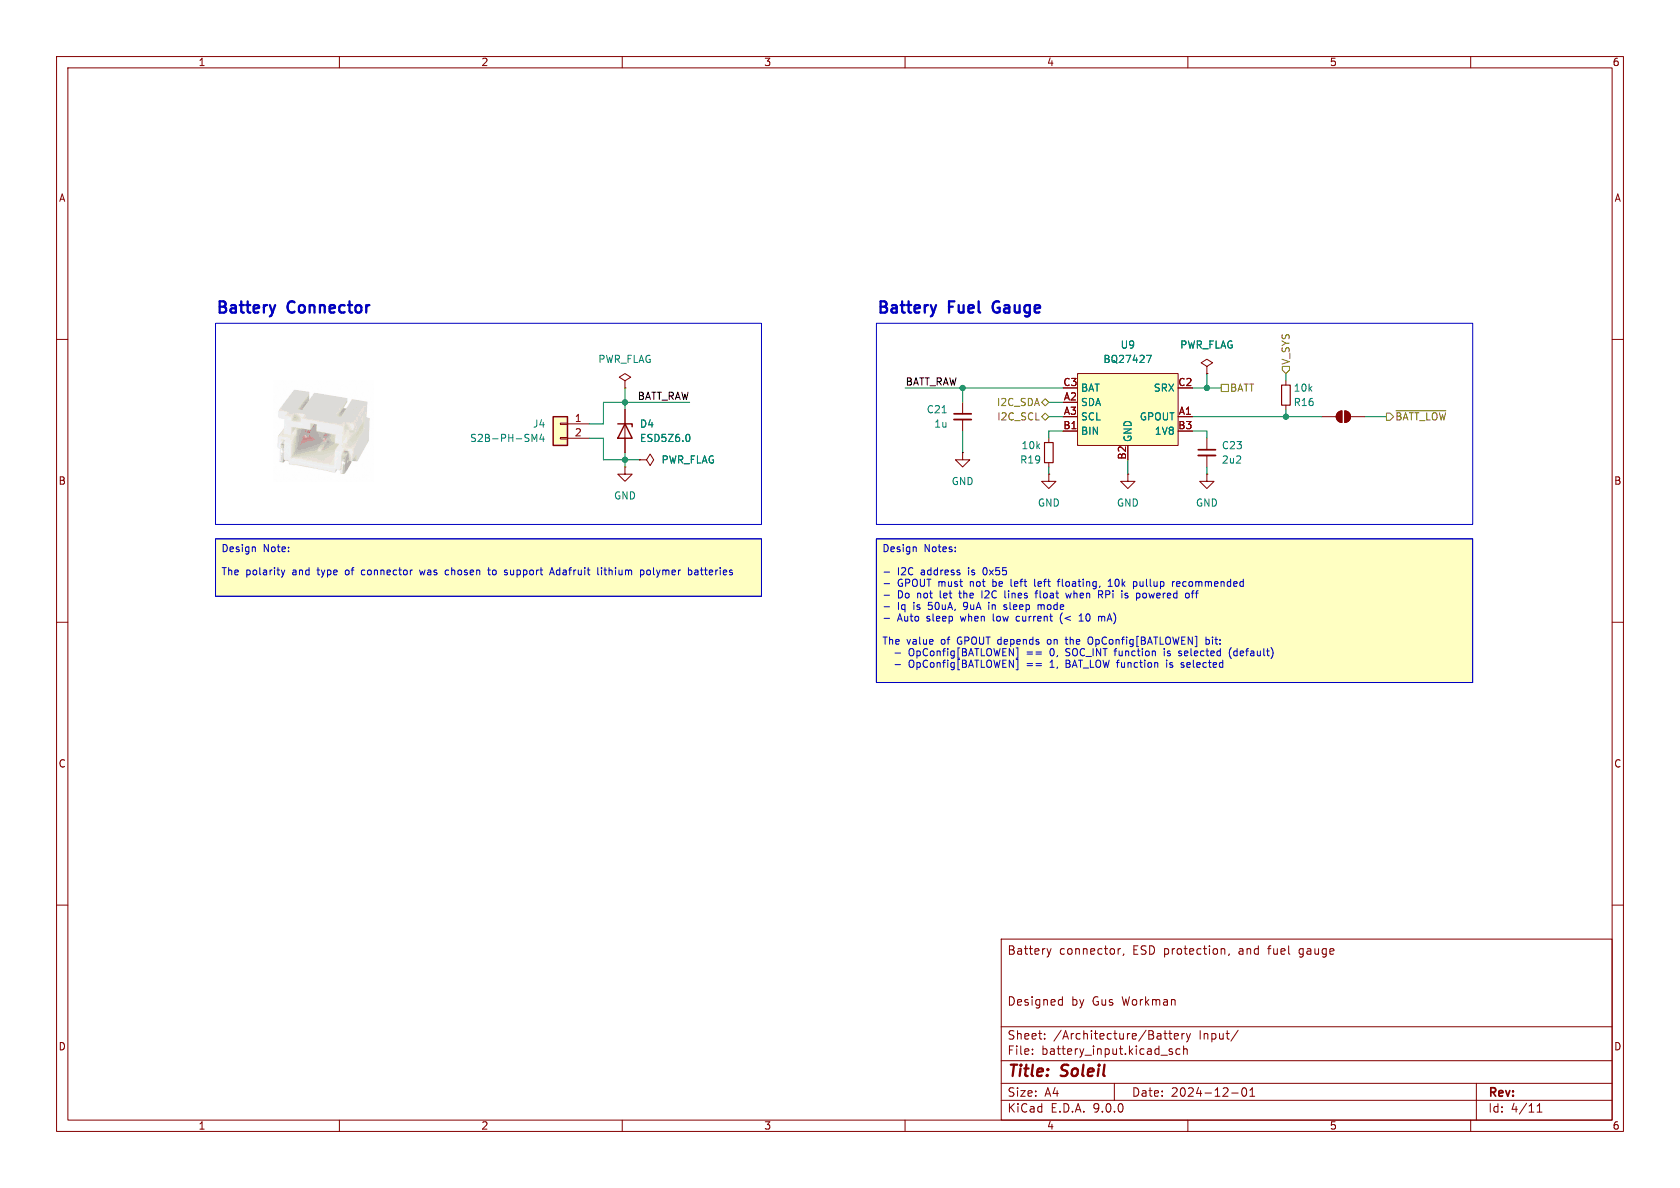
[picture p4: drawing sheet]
(kicad_sch
 (version 20250114)
 (generator "eeschema")
 (generator_version "9.0")
 (paper "A4")
 (title_block
  (title "${PROJECT_NAME}")
  (date "2024-12-01")
  (comment 1 "Designed by Gus Workman")
  (comment 4 "Battery connector, ESD protection, and fuel gauge"))
 (lib_symbols
  (symbol "Connector_Generic:Conn_01x02"
   (pin_names
    (offset 1.016) (hide yes)) (exclude_from_sim no) (in_bom yes) (on_board yes)
   (property "Reference" "J" (at 0 2.54 0) (effects (font (size 1.27 1.27))))
   (property "Value" "Conn_01x02" (at 0 -5.08 0) (effects (font (size 1.27 1.27))))
   (property "Footprint" "" (at 0 0 0) (effects (font (size 1.27 1.27)) (hide yes)))
   (property "Datasheet" "~" (at 0 0 0) (effects (font (size 1.27 1.27)) (hide yes)))
   (property "Description" "Generic connector, single row, 01x02, script generated (kicad-library-utils/schlib/autogen/connector/)" (at 0 0 0) (effects (font (size 1.27 1.27)) (hide yes)))
   (symbol "Conn_01x02_1_1"
    (rectangle (start -1.27 1.27) (end 1.27 -3.81) (stroke (width 0.254) (type default)) (fill (type background)))
    (rectangle (start -1.27 0.127) (end 0 -0.127) (stroke (width 0.1524) (type default)) (fill (type none)))
    (rectangle (start -1.27 -2.413) (end 0 -2.667) (stroke (width 0.1524) (type default)) (fill (type none)))
    (pin passive line (at -5.08 0 0) (length 3.81) (name "Pin_1" (effects (font (size 1.27 1.27)))) (number "1" (effects (font (size 1.27 1.27)))))
    (pin passive line (at -5.08 -2.54 0) (length 3.81) (name "Pin_2" (effects (font (size 1.27 1.27)))) (number "2" (effects (font (size 1.27 1.27))))))
   (embedded_fonts no))
  (symbol "Device:C_Small"
   (pin_numbers (hide yes))
   (pin_names
    (offset 0.254) (hide yes)) (exclude_from_sim no) (in_bom yes) (on_board yes)
   (property "Reference" "C" (at 0.254 1.778 0) (effects (font (size 1.27 1.27)) (justify left)))
   (property "Value" "C_Small" (at 0.254 -2.032 0) (effects (font (size 1.27 1.27)) (justify left)))
   (property "Footprint" "" (at 0 0 0) (effects (font (size 1.27 1.27)) (hide yes)))
   (property "Datasheet" "~" (at 0 0 0) (effects (font (size 1.27 1.27)) (hide yes)))
   (property "Description" "Unpolarized capacitor, small symbol" (at 0 0 0) (effects (font (size 1.27 1.27)) (hide yes)))
   (symbol "C_Small_0_1"
    (polyline (pts (xy -1.524 0.508) (xy 1.524 0.508)) (stroke (width 0.3048) (type default)) (fill (type none)))
    (polyline (pts (xy -1.524 -0.508) (xy 1.524 -0.508)) (stroke (width 0.3302) (type default)) (fill (type none))))
   (symbol "C_Small_1_1"
    (pin passive line (at 0 2.54 270) (length 2.032) (name "~" (effects (font (size 1.27 1.27)))) (number "1" (effects (font (size 1.27 1.27)))))
    (pin passive line (at 0 -2.54 90) (length 2.032) (name "~" (effects (font (size 1.27 1.27)))) (number "2" (effects (font (size 1.27 1.27))))))
   (embedded_fonts no))
  (symbol "Device:R_Small"
   (pin_numbers (hide yes))
   (pin_names
    (offset 0.254) (hide yes)) (exclude_from_sim no) (in_bom yes) (on_board yes)
   (property "Reference" "R" (at 0.762 0.508 0) (effects (font (size 1.27 1.27)) (justify left)))
   (property "Value" "R_Small" (at 0.762 -1.016 0) (effects (font (size 1.27 1.27)) (justify left)))
   (property "Footprint" "" (at 0 0 0) (effects (font (size 1.27 1.27)) (hide yes)))
   (property "Datasheet" "~" (at 0 0 0) (effects (font (size 1.27 1.27)) (hide yes)))
   (property "Description" "Resistor, small symbol" (at 0 0 0) (effects (font (size 1.27 1.27)) (hide yes)))
   (symbol "R_Small_0_1"
    (rectangle (start -0.762 1.778) (end 0.762 -1.778) (stroke (width 0.2032) (type default)) (fill (type none))))
   (symbol "R_Small_1_1"
    (pin passive line (at 0 2.54 270) (length 0.762) (name "~" (effects (font (size 1.27 1.27)))) (number "1" (effects (font (size 1.27 1.27)))))
    (pin passive line (at 0 -2.54 90) (length 0.762) (name "~" (effects (font (size 1.27 1.27)))) (number "2" (effects (font (size 1.27 1.27))))))
   (embedded_fonts no))
  (symbol "Diode:ESD5Zxx"
   (pin_numbers (hide yes))
   (pin_names (hide yes)) (exclude_from_sim no) (in_bom yes) (on_board yes)
   (property "Reference" "D" (at 0 2.54 0) (effects (font (size 1.27 1.27))))
   (property "Value" "ESD5Zxx" (at 0 -2.54 0) (effects (font (size 1.27 1.27))))
   (property "Footprint" "Diode_SMD:D_SOD-523" (at 0 -4.445 0) (effects (font (size 1.27 1.27)) (hide yes)))
   (property "Datasheet" "https://www.onsemi.com/pdf/datasheet/esd5z2.5t1-d.pdf" (at 0 0 0) (effects (font (size 1.27 1.27)) (hide yes)))
   (property "Description" "ESD Protection Diode, SOD-523" (at 0 0 0) (effects (font (size 1.27 1.27)) (hide yes)))
   (symbol "ESD5Zxx_0_1"
    (polyline (pts (xy -1.27 -1.27) (xy -1.27 1.27) (xy -0.762 1.27)) (stroke (width 0.254) (type default)) (fill (type none)))
    (polyline (pts (xy 1.27 0) (xy -1.27 0)) (stroke (width 0) (type default)) (fill (type none)))
    (polyline (pts (xy 1.27 -1.27) (xy 1.27 1.27) (xy -1.27 0) (xy 1.27 -1.27)) (stroke (width 0.254) (type default)) (fill (type none))))
   (symbol "ESD5Zxx_1_1"
    (pin passive line (at -3.81 0 0) (length 2.54) (name "K" (effects (font (size 1.27 1.27)))) (number "1" (effects (font (size 1.27 1.27)))))
    (pin passive line (at 3.81 0 180) (length 2.54) (name "A" (effects (font (size 1.27 1.27)))) (number "2" (effects (font (size 1.27 1.27))))))
   (embedded_fonts no))
  (symbol "Jumper:SolderJumper_2_Open"
   (pin_numbers (hide yes))
   (pin_names
    (offset 0) (hide yes)) (exclude_from_sim yes) (in_bom no) (on_board yes)
   (property "Reference" "JP" (at 0 2.032 0) (effects (font (size 1.27 1.27))))
   (property "Value" "SolderJumper_2_Open" (at 0 -2.54 0) (effects (font (size 1.27 1.27))))
   (property "Footprint" "" (at 0 0 0) (effects (font (size 1.27 1.27)) (hide yes)))
   (property "Datasheet" "~" (at 0 0 0) (effects (font (size 1.27 1.27)) (hide yes)))
   (property "Description" "Solder Jumper, 2-pole, open" (at 0 0 0) (effects (font (size 1.27 1.27)) (hide yes)))
   (symbol "SolderJumper_2_Open_0_1"
    (polyline (pts (xy -0.254 1.016) (xy -0.254 -1.016)) (stroke (width 0) (type default)) (fill (type none)))
    (arc (start -0.254 -1.016) (mid -1.2656 0) (end -0.254 1.016) (stroke (width 0) (type default)) (fill (type none)))
    (arc (start -0.254 -1.016) (mid -1.2656 0) (end -0.254 1.016) (stroke (width 0) (type default)) (fill (type outline)))
    (arc (start 0.254 1.016) (mid 1.2656 0) (end 0.254 -1.016) (stroke (width 0) (type default)) (fill (type none)))
    (arc (start 0.254 1.016) (mid 1.2656 0) (end 0.254 -1.016) (stroke (width 0) (type default)) (fill (type outline)))
    (polyline (pts (xy 0.254 1.016) (xy 0.254 -1.016)) (stroke (width 0) (type default)) (fill (type none))))
   (symbol "SolderJumper_2_Open_1_1"
    (pin passive line (at -3.81 0 0) (length 2.54) (name "A" (effects (font (size 1.27 1.27)))) (number "1" (effects (font (size 1.27 1.27)))))
    (pin passive line (at 3.81 0 180) (length 2.54) (name "B" (effects (font (size 1.27 1.27)))) (number "2" (effects (font (size 1.27 1.27))))))
   (embedded_fonts no))
  (symbol "gworkman_power:BQ27427" (exclude_from_sim no) (in_bom yes) (on_board yes)
   (property "Reference" "U" (at 0 10.16 0) (effects (font (size 1.27 1.27))))
   (property "Value" "BQ27427" (at 0 7.62 0) (effects (font (size 1.27 1.27))))
   (property "Footprint" "Package_BGA:Texas_DSBGA-9_1.62mmx1.58mm_Layout3x3_P0.5mm" (at 0 0 0) (effects (font (size 1.27 1.27)) (hide yes)))
   (property "Datasheet" "https://www.ti.com/lit/ds/symlink/bq27426.pdf" (at 0 0 0) (effects (font (size 1.27 1.27)) (hide yes)))
   (property "Description" "Single cell li-ion/li-poly battery fuel gauge with internal sense resistor" (at 0 0 0) (effects (font (size 1.27 1.27)) (hide yes)))
   (symbol "BQ27427_0_0"
    (pin power_in line (at -11.43 3.81 0) (length 2.54) (name "BAT" (effects (font (size 1.27 1.27)))) (number "C3" (effects (font (size 1.27 1.27)))))
    (pin bidirectional line (at -11.43 1.27 0) (length 2.54) (name "SDA" (effects (font (size 1.27 1.27)))) (number "A2" (effects (font (size 1.27 1.27)))))
    (pin bidirectional line (at -11.43 -1.27 0) (length 2.54) (name "SCL" (effects (font (size 1.27 1.27)))) (number "A3" (effects (font (size 1.27 1.27)))))
    (pin input line (at -11.43 -3.81 0) (length 2.54) (name "BIN" (effects (font (size 1.27 1.27)))) (number "B1" (effects (font (size 1.27 1.27)))))
    (pin power_in line (at 0 -8.89 90) (length 2.54) (name "GND" (effects (font (size 1.27 1.27)))) (number "B2" (effects (font (size 1.27 1.27)))))
    (pin input line (at 11.43 3.81 180) (length 2.54) (name "SRX" (effects (font (size 1.27 1.27)))) (number "C2" (effects (font (size 1.27 1.27)))))
    (pin open_collector line (at 11.43 -1.27 180) (length 2.54) (name "GPOUT" (effects (font (size 1.27 1.27)))) (number "A1" (effects (font (size 1.27 1.27))))))
   (symbol "BQ27427_1_0"
    (pin passive line (at 0 -8.89 270) (length 2.54) (hide yes) (name "GND" (effects (font (size 1.27 1.27)))) (number "C1" (effects (font (size 1.27 1.27)))))
    (pin output line (at 11.43 -3.81 180) (length 2.54) (name "1V8" (effects (font (size 1.27 1.27)))) (number "B3" (effects (font (size 1.27 1.27))))))
   (symbol "BQ27427_1_1"
    (rectangle (start -8.89 6.35) (end 8.89 -6.35) (stroke (width 0) (type default)) (fill (type background))))
   (embedded_fonts no))
  (symbol "power:GND"
   (power)
   (pin_numbers (hide yes))
   (pin_names
    (offset 0) (hide yes)) (exclude_from_sim no) (in_bom yes) (on_board yes)
   (property "Reference" "#PWR" (at 0 -6.35 0) (effects (font (size 1.27 1.27)) (hide yes)))
   (property "Value" "GND" (at 0 -3.81 0) (effects (font (size 1.27 1.27))))
   (property "Footprint" "" (at 0 0 0) (effects (font (size 1.27 1.27)) (hide yes)))
   (property "Datasheet" "" (at 0 0 0) (effects (font (size 1.27 1.27)) (hide yes)))
   (property "Description" "Power symbol creates a global label with name \"GND\" , ground" (at 0 0 0) (effects (font (size 1.27 1.27)) (hide yes)))
   (symbol "GND_0_1"
    (polyline (pts (xy 0 0) (xy 0 -1.27) (xy 1.27 -1.27) (xy 0 -2.54) (xy -1.27 -1.27) (xy 0 -1.27)) (stroke (width 0) (type default)) (fill (type none))))
   (symbol "GND_1_1"
    (pin power_in line (at 0 0 270) (length 0) (name "~" (effects (font (size 1.27 1.27)))) (number "1" (effects (font (size 1.27 1.27))))))
   (embedded_fonts no))
  (symbol "power:PWR_FLAG"
   (power)
   (pin_numbers (hide yes))
   (pin_names
    (offset 0) (hide yes)) (exclude_from_sim no) (in_bom yes) (on_board yes)
   (property "Reference" "#FLG" (at 0 1.905 0) (effects (font (size 1.27 1.27)) (hide yes)))
   (property "Value" "PWR_FLAG" (at 0 3.81 0) (effects (font (size 1.27 1.27))))
   (property "Footprint" "" (at 0 0 0) (effects (font (size 1.27 1.27)) (hide yes)))
   (property "Datasheet" "~" (at 0 0 0) (effects (font (size 1.27 1.27)) (hide yes)))
   (property "Description" "Special symbol for telling ERC where power comes from" (at 0 0 0) (effects (font (size 1.27 1.27)) (hide yes)))
   (symbol "PWR_FLAG_0_0"
    (pin power_out line (at 0 0 90) (length 0) (name "~" (effects (font (size 1.27 1.27)))) (number "1" (effects (font (size 1.27 1.27))))))
   (symbol "PWR_FLAG_0_1"
    (polyline (pts (xy 0 0) (xy 0 1.27) (xy -1.016 1.905) (xy 0 2.54) (xy 1.016 1.905) (xy 0 1.27)) (stroke (width 0) (type default)) (fill (type none))))
   (embedded_fonts no)))
 (rectangle
  (start 38.1 57.15)
  (end 134.62 92.71)
  (stroke (width 0) (type default))
  (fill (type none)))
 (rectangle
  (start 154.94 57.15)
  (end 260.35 92.71)
  (stroke (width 0) (type default))
  (fill (type none)))
 (text "Battery Connector"
  (exclude_from_sim no)
  (at 38.1 54.61 0)
  (effects (font (size 2 2) (thickness 0.4)
    (bold yes)) (justify left)))
 (text "Battery Fuel Gauge"
  (exclude_from_sim no)
  (at 154.94 54.61 0)
  (effects (font (size 2 2) (thickness 0.4)
    (bold yes)) (justify left)))
 (text_box "Design Note:\n\nThe polarity and type of connector was chosen to support Adafruit lithium polymer batteries"
  (exclude_from_sim no)
  (at 38.1 95.25 0)
  (size 96.52 10.16)
  (margins 0.9525 0.9525 0.9525 0.9525)
  (stroke (width 0) (type default))
  (fill (type color) (color 255 255 194 1))
  (effects (font (size 1.27 1.27) (thickness 0.1588)) (justify left top)))
 (text_box "Design Notes:\n\n- I2C address is 0x55\n- GPOUT must not be left left floating, 10k pullup recommended\n- Do not let the I2C lines float when RPi is powered off\n- Iq is 50uA, 9uA in sleep mode\n- Auto sleep when low current (< 10 mA)\n\nThe value of GPOUT depends on the OpConfig[BATLOWEN] bit:\n  - OpConfig[BATLOWEN] == 0, SOC_INT function is selected (default)\n  - OpConfig[BATLOWEN] == 1, BAT_LOW function is selected"
  (exclude_from_sim no)
  (at 154.94 95.25 0)
  (size 105.41 25.4)
  (margins 0.9525 0.9525 0.9525 0.9525)
  (stroke (width 0) (type solid))
  (fill (type color) (color 255 255 194 1))
  (effects (font (size 1.27 1.27) (thickness 0.1588)) (justify left top)))
 (junction
  (at 110.49 71.12)
  (diameter 0)
  (color 0 0 0 0))
 (junction
  (at 110.49 81.28)
  (diameter 0)
  (color 0 0 0 0))
 (junction
  (at 170.18 68.58)
  (diameter 0)
  (color 0 0 0 0))
 (junction
  (at 227.33 73.66)
  (diameter 0)
  (color 0 0 0 0))
 (junction
  (at 213.36 68.58)
  (diameter 0)
  (color 0 0 0 0))
 (wire
  (pts (xy 110.49 81.28) (xy 113.03 81.28))
  (stroke (width 0) (type default)))
 (wire
  (pts (xy 110.49 71.12) (xy 121.92 71.12))
  (stroke (width 0) (type default)))
 (wire
  (pts (xy 170.18 76.2) (xy 170.18 80.01))
  (stroke (width 0) (type default)))
 (wire
  (pts (xy 241.3 73.66) (xy 245.11 73.66))
  (stroke (width 0) (type default)))
 (wire
  (pts (xy 185.42 82.55) (xy 185.42 83.82))
  (stroke (width 0) (type default)))
 (wire
  (pts (xy 170.18 68.58) (xy 187.96 68.58))
  (stroke (width 0) (type default)))
 (wire
  (pts (xy 185.42 76.2) (xy 185.42 77.47))
  (stroke (width 0) (type default)))
 (wire
  (pts (xy 199.39 81.28) (xy 199.39 83.82))
  (stroke (width 0) (type default)))
 (wire
  (pts (xy 227.33 72.39) (xy 227.33 73.66))
  (stroke (width 0) (type default)))
 (wire
  (pts (xy 160.02 68.58) (xy 170.18 68.58))
  (stroke (width 0) (type default)))
 (wire
  (pts (xy 106.68 74.93) (xy 106.68 71.12))
  (stroke (width 0) (type default)))
 (wire
  (pts (xy 210.82 68.58) (xy 213.36 68.58))
  (stroke (width 0) (type default)))
 (wire
  (pts (xy 110.49 71.12) (xy 110.49 72.39))
  (stroke (width 0) (type default)))
 (wire
  (pts (xy 213.36 82.55) (xy 213.36 83.82))
  (stroke (width 0) (type default)))
 (wire
  (pts (xy 227.33 66.04) (xy 227.33 67.31))
  (stroke (width 0) (type default)))
 (wire
  (pts (xy 210.82 73.66) (xy 227.33 73.66))
  (stroke (width 0) (type default)))
 (wire
  (pts (xy 213.36 76.2) (xy 213.36 77.47))
  (stroke (width 0) (type default)))
 (wire
  (pts (xy 104.14 77.47) (xy 106.68 77.47))
  (stroke (width 0) (type default)))
 (wire
  (pts (xy 213.36 66.04) (xy 213.36 68.58))
  (stroke (width 0) (type default)))
 (wire
  (pts (xy 110.49 80.01) (xy 110.49 81.28))
  (stroke (width 0) (type default)))
 (wire
  (pts (xy 185.42 71.12) (xy 187.96 71.12))
  (stroke (width 0) (type default)))
 (wire
  (pts (xy 110.49 81.28) (xy 110.49 82.55))
  (stroke (width 0) (type default)))
 (wire
  (pts (xy 213.36 68.58) (xy 215.9 68.58))
  (stroke (width 0) (type default)))
 (wire
  (pts (xy 110.49 68.58) (xy 110.49 71.12))
  (stroke (width 0) (type default)))
 (wire
  (pts (xy 210.82 76.2) (xy 213.36 76.2))
  (stroke (width 0) (type default)))
 (wire
  (pts (xy 187.96 76.2) (xy 185.42 76.2))
  (stroke (width 0) (type default)))
 (wire
  (pts (xy 104.14 74.93) (xy 106.68 74.93))
  (stroke (width 0) (type default)))
 (wire
  (pts (xy 106.68 71.12) (xy 110.49 71.12))
  (stroke (width 0) (type default)))
 (wire
  (pts (xy 106.68 77.47) (xy 106.68 81.28))
  (stroke (width 0) (type default)))
 (wire
  (pts (xy 106.68 81.28) (xy 110.49 81.28))
  (stroke (width 0) (type default)))
 (wire
  (pts (xy 170.18 68.58) (xy 170.18 71.12))
  (stroke (width 0) (type default)))
 (wire
  (pts (xy 185.42 73.66) (xy 187.96 73.66))
  (stroke (width 0) (type default)))
 (wire
  (pts (xy 227.33 73.66) (xy 233.68 73.66))
  (stroke (width 0) (type default)))
 (image
  (at 57.15 76.2)
  (scale 0.136509)
  (data))
 (label "BATT_RAW"
  (at 160.02 68.58 0)
  (effects (font (size 1.27 1.27)) (justify left bottom)))
 (label "BATT_RAW"
  (at 121.92 71.12 180)
  (effects (font (size 1.27 1.27)) (justify right bottom)))
 (hierarchical_label "BATT"
  (shape passive)
  (at 215.9 68.58 0)
  (effects (font (size 1.27 1.27)) (justify left)))
 (hierarchical_label "~{BATT_LOW}"
  (shape output)
  (at 245.11 73.66 0)
  (effects (font (size 1.27 1.27)) (justify left)))
 (hierarchical_label "V_SYS"
  (shape input)
  (at 227.33 66.04 90)
  (effects (font (size 1.27 1.27)) (justify left)))
 (hierarchical_label "I2C_SDA"
  (shape bidirectional)
  (at 185.42 71.12 180)
  (effects (font (size 1.27 1.27)) (justify right)))
 (hierarchical_label "I2C_SCL"
  (shape bidirectional)
  (at 185.42 73.66 180)
  (effects (font (size 1.27 1.27)) (justify right)))
 (symbol
  (lib_id "power:GND")
  (at 213.36 83.82 0)
  (unit 1)
  (exclude_from_sim no)
  (in_bom yes)
  (on_board yes)
  (dnp no)
  (fields_autoplaced yes)
  (property "Reference" "#PWR066" (at 213.36 90.17 0) (effects (font (size 1.27 1.27)) (hide yes)))
  (property "Value" "GND" (at 213.36 88.9 0) (effects (font (size 1.27 1.27))))
  (property "Footprint" "" (at 213.36 83.82 0) (effects (font (size 1.27 1.27)) (hide yes)))
  (property "Datasheet" "" (at 213.36 83.82 0) (effects (font (size 1.27 1.27)) (hide yes)))
  (property "Description" "Power symbol creates a global label with name \"GND\" , ground" (at 213.36 83.82 0) (effects (font (size 1.27 1.27)) (hide yes)))
  (pin "1"))
 (symbol
  (lib_id "Device:R_Small")
  (at 227.33 69.85 0)
  (mirror x)
  (unit 1)
  (exclude_from_sim no)
  (in_bom yes)
  (on_board yes)
  (dnp no)
  (property "Reference" "R16" (at 228.6 71.12 0) (effects (font (size 1.27 1.27)) (justify left)))
  (property "Value" "10k" (at 228.6 68.58 0) (effects (font (size 1.27 1.27)) (justify left)))
  (property "Footprint" "Resistor_SMD:R_0402_1005Metric" (at 227.33 69.85 0) (effects (font (size 1.27 1.27)) (hide yes)))
  (property "Datasheet" "~" (at 227.33 69.85 0) (effects (font (size 1.27 1.27)) (hide yes)))
  (property "Description" "generic 0603 resistor, 1/10W, 1%" (at 227.33 69.85 0) (effects (font (size 1.27 1.27)) (hide yes)))
  (property "LCSC" "C60490" (at 227.33 69.85 0) (effects (font (size 1.27 1.27)) (hide yes)))
  (property "DigiKey" "311-10.0KLRCT-ND" (at 227.33 69.85 0) (effects (font (size 1.27 1.27)) (hide yes)))
  (property "MPN" "RC0402FR-0710KL" (at 227.33 69.85 0) (effects (font (size 1.27 1.27)) (hide yes)))
  (pin "1")
  (pin "2"))
 (symbol
  (lib_id "Device:R_Small")
  (at 185.42 80.01 180)
  (unit 1)
  (exclude_from_sim no)
  (in_bom yes)
  (on_board yes)
  (dnp no)
  (property "Reference" "R19" (at 184.15 81.28 0) (effects (font (size 1.27 1.27)) (justify left)))
  (property "Value" "10k" (at 184.15 78.74 0) (effects (font (size 1.27 1.27)) (justify left)))
  (property "Footprint" "Resistor_SMD:R_0402_1005Metric" (at 185.42 80.01 0) (effects (font (size 1.27 1.27)) (hide yes)))
  (property "Datasheet" "~" (at 185.42 80.01 0) (effects (font (size 1.27 1.27)) (hide yes)))
  (property "Description" "generic 0603 resistor, 1/10W, 1%" (at 185.42 80.01 0) (effects (font (size 1.27 1.27)) (hide yes)))
  (property "LCSC" "C60490" (at 185.42 80.01 0) (effects (font (size 1.27 1.27)) (hide yes)))
  (property "DigiKey" "311-10.0KLRCT-ND" (at 185.42 80.01 0) (effects (font (size 1.27 1.27)) (hide yes)))
  (property "MPN" "RC0402FR-0710KL" (at 185.42 80.01 0) (effects (font (size 1.27 1.27)) (hide yes)))
  (pin "1")
  (pin "2"))
 (symbol
  (lib_id "Device:C_Small")
  (at 170.18 73.66 0)
  (mirror y)
  (unit 1)
  (exclude_from_sim no)
  (in_bom yes)
  (on_board yes)
  (dnp no)
  (property "Reference" "C21" (at 167.64 72.3962 0) (effects (font (size 1.27 1.27)) (justify left)))
  (property "Value" "1u" (at 167.64 74.9362 0) (effects (font (size 1.27 1.27)) (justify left)))
  (property "Footprint" "Capacitor_SMD:C_0402_1005Metric" (at 170.18 73.66 0) (effects (font (size 1.27 1.27)) (hide yes)))
  (property "Datasheet" "~" (at 170.18 73.66 0) (effects (font (size 1.27 1.27)) (hide yes)))
  (property "Description" "generic 0603 capacitor, 10V, low ESR" (at 170.18 73.66 0) (effects (font (size 1.27 1.27)) (hide yes)))
  (property "LCSC" "C29266" (at 170.18 73.66 0) (effects (font (size 1.27 1.27)) (hide yes)))
  (property "DigiKey" "1276-1067-1-ND" (at 170.18 73.66 0) (effects (font (size 1.27 1.27)) (hide yes)))
  (property "MPN" "CL05A105KO5NNNC" (at 170.18 73.66 0) (effects (font (size 1.27 1.27)) (hide yes)))
  (pin "2")
  (pin "1"))
 (symbol
  (lib_id "Diode:ESD5Zxx")
  (at 110.49 76.2 270)
  (unit 1)
  (exclude_from_sim no)
  (in_bom yes)
  (on_board yes)
  (dnp no)
  (property "Reference" "D4" (at 113.03 74.9299 90) (effects (font (size 1.27 1.27)) (justify left)))
  (property "Value" "ESD5Z6.0" (at 113.03 77.4699 90) (effects (font (size 1.27 1.27)) (justify left)))
  (property "Footprint" "Diode_SMD:D_SOD-523" (at 106.045 76.2 0) (effects (font (size 1.27 1.27)) (hide yes)))
  (property "Datasheet" "https://www.onsemi.com/pdf/datasheet/esd5z2.5t1-d.pdf" (at 110.49 76.2 0) (effects (font (size 1.27 1.27)) (hide yes)))
  (property "Description" "generic ESD protection diode, SOD-523, 6V VWM" (at 110.49 76.2 0) (effects (font (size 1.27 1.27)) (hide yes)))
  (property "MPN" "ESD5Z6.0T1G" (at 110.49 76.2 90) (effects (font (size 1.27 1.27)) (hide yes)))
  (property "DigiKey" "ESD5Z6.0T1GOSCT-ND" (at 110.49 76.2 90) (effects (font (size 1.27 1.27)) (hide yes)))
  (property "LCSC" "C2890110" (at 110.49 76.2 0) (effects (font (size 1.27 1.27)) (hide yes)))
  (pin "1")
  (pin "2"))
 (symbol
  (lib_id "power:PWR_FLAG")
  (at 110.49 68.58 0)
  (unit 1)
  (exclude_from_sim no)
  (in_bom yes)
  (on_board yes)
  (dnp no)
  (fields_autoplaced yes)
  (property "Reference" "#FLG04" (at 110.49 66.675 0) (effects (font (size 1.27 1.27)) (hide yes)))
  (property "Value" "PWR_FLAG" (at 110.49 63.5 0) (effects (font (size 1.27 1.27))))
  (property "Footprint" "" (at 110.49 68.58 0) (effects (font (size 1.27 1.27)) (hide yes)))
  (property "Datasheet" "~" (at 110.49 68.58 0) (effects (font (size 1.27 1.27)) (hide yes)))
  (property "Description" "Special symbol for telling ERC where power comes from" (at 110.49 68.58 0) (effects (font (size 1.27 1.27)) (hide yes)))
  (pin "1"))
 (symbol
  (lib_id "Jumper:SolderJumper_2_Open")
  (at 237.49 73.66 0)
  (unit 1)
  (exclude_from_sim yes)
  (in_bom no)
  (on_board yes)
  (dnp no)
  (fields_autoplaced yes)
  (property "Reference" "JP1" (at 237.49 69.85 0) (effects (font (size 1.27 1.27)) (hide yes)))
  (property "Value" "SolderJumper_2_Open" (at 237.49 69.85 0) (effects (font (size 1.27 1.27)) (hide yes)))
  (property "Footprint" "Jumper:SolderJumper-2_P1.3mm_Open_TrianglePad1.0x1.5mm" (at 237.49 73.66 0) (effects (font (size 1.27 1.27)) (hide yes)))
  (property "Datasheet" "~" (at 237.49 73.66 0) (effects (font (size 1.27 1.27)) (hide yes)))
  (property "Description" "Solder Jumper, 2-pole, open" (at 237.49 73.66 0) (effects (font (size 1.27 1.27)) (hide yes)))
  (pin "1")
  (pin "2"))
 (symbol
  (lib_id "Device:C_Small")
  (at 213.36 80.01 0)
  (unit 1)
  (exclude_from_sim no)
  (in_bom yes)
  (on_board yes)
  (dnp no)
  (fields_autoplaced yes)
  (property "Reference" "C23" (at 215.9 78.7462 0) (effects (font (size 1.27 1.27)) (justify left)))
  (property "Value" "2u2" (at 215.9 81.2862 0) (effects (font (size 1.27 1.27)) (justify left)))
  (property "Footprint" "Capacitor_SMD:C_0402_1005Metric" (at 213.36 80.01 0) (effects (font (size 1.27 1.27)) (hide yes)))
  (property "Datasheet" "~" (at 213.36 80.01 0) (effects (font (size 1.27 1.27)) (hide yes)))
  (property "Description" "generic 0603 capacitor, 10V, low ESR" (at 213.36 80.01 0) (effects (font (size 1.27 1.27)) (hide yes)))
  (property "LCSC" "C72203" (at 213.36 80.01 0) (effects (font (size 1.27 1.27)) (hide yes)))
  (property "DigiKey" "490-10457-1-ND" (at 213.36 80.01 0) (effects (font (size 1.27 1.27)) (hide yes)))
  (property "MPN" "GRM155R61E225ME15D" (at 213.36 80.01 0) (effects (font (size 1.27 1.27)) (hide yes)))
  (pin "2")
  (pin "1"))
 (symbol
  (lib_id "power:PWR_FLAG")
  (at 113.03 81.28 270)
  (unit 1)
  (exclude_from_sim no)
  (in_bom yes)
  (on_board yes)
  (dnp no)
  (fields_autoplaced yes)
  (property "Reference" "#FLG05" (at 114.935 81.28 0) (effects (font (size 1.27 1.27)) (hide yes)))
  (property "Value" "PWR_FLAG" (at 116.84 81.2799 90) (effects (font (size 1.27 1.27)) (justify left)))
  (property "Footprint" "" (at 113.03 81.28 0) (effects (font (size 1.27 1.27)) (hide yes)))
  (property "Datasheet" "~" (at 113.03 81.28 0) (effects (font (size 1.27 1.27)) (hide yes)))
  (property "Description" "Special symbol for telling ERC where power comes from" (at 113.03 81.28 0) (effects (font (size 1.27 1.27)) (hide yes)))
  (pin "1"))
 (symbol
  (lib_id "power:GND")
  (at 185.42 83.82 0)
  (unit 1)
  (exclude_from_sim no)
  (in_bom yes)
  (on_board yes)
  (dnp no)
  (fields_autoplaced yes)
  (property "Reference" "#PWR064" (at 185.42 90.17 0) (effects (font (size 1.27 1.27)) (hide yes)))
  (property "Value" "GND" (at 185.42 88.9 0) (effects (font (size 1.27 1.27))))
  (property "Footprint" "" (at 185.42 83.82 0) (effects (font (size 1.27 1.27)) (hide yes)))
  (property "Datasheet" "" (at 185.42 83.82 0) (effects (font (size 1.27 1.27)) (hide yes)))
  (property "Description" "Power symbol creates a global label with name \"GND\" , ground" (at 185.42 83.82 0) (effects (font (size 1.27 1.27)) (hide yes)))
  (pin "1"))
 (symbol
  (lib_id "power:PWR_FLAG")
  (at 213.36 66.04 0)
  (unit 1)
  (exclude_from_sim no)
  (in_bom yes)
  (on_board yes)
  (dnp no)
  (fields_autoplaced yes)
  (property "Reference" "#FLG06" (at 213.36 64.135 0) (effects (font (size 1.27 1.27)) (hide yes)))
  (property "Value" "PWR_FLAG" (at 213.36 60.96 0) (effects (font (size 1.27 1.27))))
  (property "Footprint" "" (at 213.36 66.04 0) (effects (font (size 1.27 1.27)) (hide yes)))
  (property "Datasheet" "~" (at 213.36 66.04 0) (effects (font (size 1.27 1.27)) (hide yes)))
  (property "Description" "Special symbol for telling ERC where power comes from" (at 213.36 66.04 0) (effects (font (size 1.27 1.27)) (hide yes)))
  (pin "1"))
 (symbol
  (lib_id "Connector_Generic:Conn_01x02")
  (at 99.06 74.93 0)
  (mirror y)
  (unit 1)
  (exclude_from_sim no)
  (in_bom yes)
  (on_board yes)
  (dnp no)
  (property "Reference" "J4" (at 96.52 74.93 0) (effects (font (size 1.27 1.27)) (justify left)))
  (property "Value" "S2B-PH-SM4" (at 96.52 77.4699 0) (effects (font (size 1.27 1.27)) (justify left)))
  (property "Footprint" "gworkman_connector:JST_PH_01x02_SMT_Horizontal" (at 99.06 74.93 0) (effects (font (size 1.27 1.27)) (hide yes)))
  (property "Datasheet" "https://www.jst-mfg.com/product/pdf/eng/ePH.pdf" (at 99.06 74.93 0) (effects (font (size 1.27 1.27)) (hide yes)))
  (property "Description" "generic JST PH 2-pin horizontal connector" (at 99.06 74.93 0) (effects (font (size 1.27 1.27)) (hide yes)))
  (property "LCSC" "C295747" (at 99.06 74.93 0) (effects (font (size 1.27 1.27)) (hide yes)))
  (property "DigiKey" "455-S2B-PH-SM4-TBCT-ND" (at 99.06 74.93 0) (effects (font (size 1.27 1.27)) (hide yes)))
  (property "MPN" "S2B-PH-SM4-TB" (at 99.06 74.93 0) (effects (font (size 1.27 1.27)) (hide yes)))
  (pin "1")
  (pin "2"))
 (symbol
  (lib_id "power:GND")
  (at 110.49 82.55 0)
  (unit 1)
  (exclude_from_sim no)
  (in_bom yes)
  (on_board yes)
  (dnp no)
  (fields_autoplaced yes)
  (property "Reference" "#PWR025" (at 110.49 88.9 0) (effects (font (size 1.27 1.27)) (hide yes)))
  (property "Value" "GND" (at 110.49 87.63 0) (effects (font (size 1.27 1.27))))
  (property "Footprint" "" (at 110.49 82.55 0) (effects (font (size 1.27 1.27)) (hide yes)))
  (property "Datasheet" "" (at 110.49 82.55 0) (effects (font (size 1.27 1.27)) (hide yes)))
  (property "Description" "Power symbol creates a global label with name \"GND\" , ground" (at 110.49 82.55 0) (effects (font (size 1.27 1.27)) (hide yes)))
  (pin "1"))
 (symbol
  (lib_id "power:GND")
  (at 199.39 83.82 0)
  (unit 1)
  (exclude_from_sim no)
  (in_bom yes)
  (on_board yes)
  (dnp no)
  (fields_autoplaced yes)
  (property "Reference" "#PWR065" (at 199.39 90.17 0) (effects (font (size 1.27 1.27)) (hide yes)))
  (property "Value" "GND" (at 199.39 88.9 0) (effects (font (size 1.27 1.27))))
  (property "Footprint" "" (at 199.39 83.82 0) (effects (font (size 1.27 1.27)) (hide yes)))
  (property "Datasheet" "" (at 199.39 83.82 0) (effects (font (size 1.27 1.27)) (hide yes)))
  (property "Description" "Power symbol creates a global label with name \"GND\" , ground" (at 199.39 83.82 0) (effects (font (size 1.27 1.27)) (hide yes)))
  (pin "1"))
 (symbol
  (lib_id "power:GND")
  (at 170.18 80.01 0)
  (unit 1)
  (exclude_from_sim no)
  (in_bom yes)
  (on_board yes)
  (dnp no)
  (fields_autoplaced yes)
  (property "Reference" "#PWR063" (at 170.18 86.36 0) (effects (font (size 1.27 1.27)) (hide yes)))
  (property "Value" "GND" (at 170.18 85.09 0) (effects (font (size 1.27 1.27))))
  (property "Footprint" "" (at 170.18 80.01 0) (effects (font (size 1.27 1.27)) (hide yes)))
  (property "Datasheet" "" (at 170.18 80.01 0) (effects (font (size 1.27 1.27)) (hide yes)))
  (property "Description" "Power symbol creates a global label with name \"GND\" , ground" (at 170.18 80.01 0) (effects (font (size 1.27 1.27)) (hide yes)))
  (pin "1"))
 (symbol
  (lib_id "gworkman_power:BQ27427")
  (at 199.39 72.39 0)
  (unit 1)
  (exclude_from_sim no)
  (in_bom yes)
  (on_board yes)
  (dnp no)
  (fields_autoplaced yes)
  (property "Reference" "U9" (at 199.39 60.96 0) (effects (font (size 1.27 1.27))))
  (property "Value" "BQ27427" (at 199.39 63.5 0) (effects (font (size 1.27 1.27))))
  (property "Footprint" "Package_BGA:Texas_DSBGA-9_1.62x1.58mm_Layout3x3_P0.5mm" (at 199.39 72.39 0) (effects (font (size 1.27 1.27)) (hide yes)))
  (property "Datasheet" "https://www.ti.com/lit/ds/symlink/bq27427.pdf" (at 199.39 72.39 0) (effects (font (size 1.27 1.27)) (hide yes)))
  (property "Description" "Single cell li-ion/li-poly battery fuel gauge with internal sense resistor" (at 199.39 72.39 0) (effects (font (size 1.27 1.27)) (hide yes)))
  (property "DigiKey" "296-BQ27427YZFRCT-ND" (at 199.39 72.39 0) (effects (font (size 1.27 1.27)) (hide yes)))
  (property "MPN" "BQ27427YZFR" (at 199.39 72.39 0) (effects (font (size 1.27 1.27)) (hide yes)))
  (property "LCSC" "C6075475" (at 199.39 72.39 0) (effects (font (size 1.27 1.27)) (hide yes)))
  (pin "A3")
  (pin "B2")
  (pin "C1")
  (pin "B1")
  (pin "A2")
  (pin "C3")
  (pin "A1")
  (pin "C2")
  (pin "B3")))
